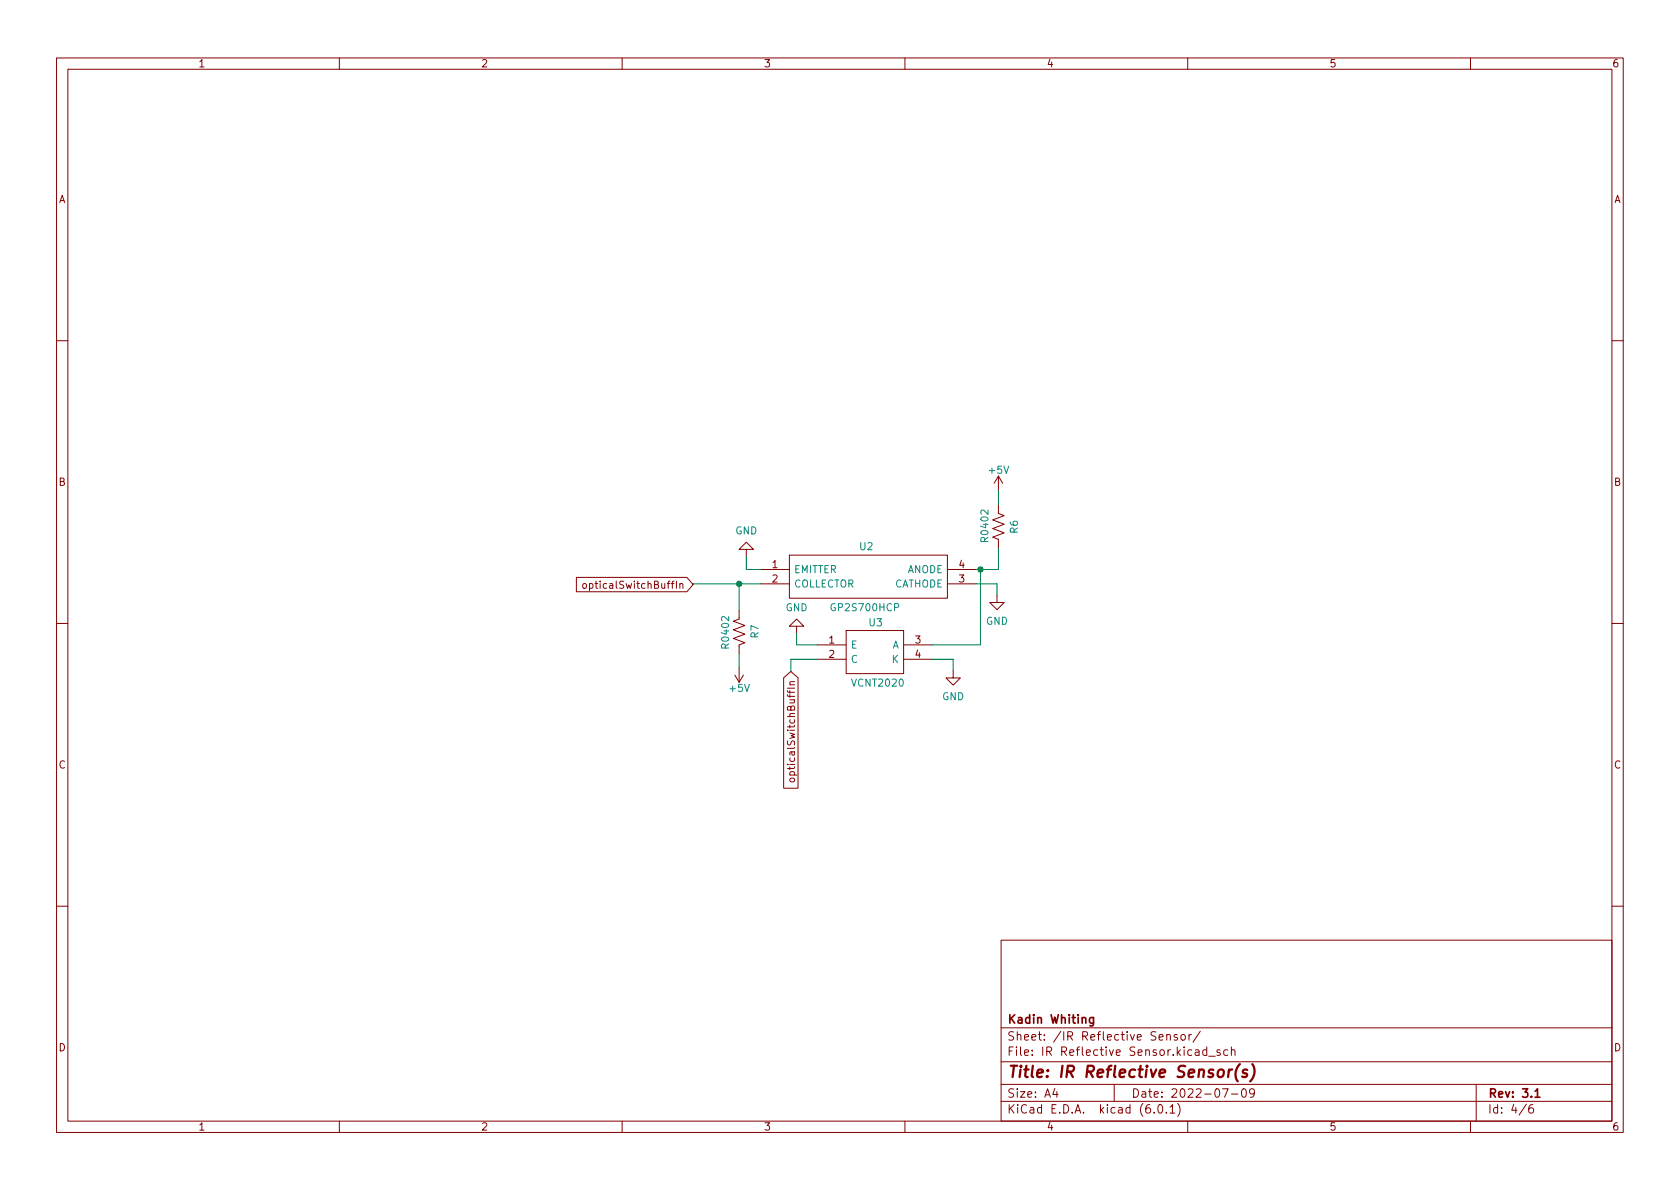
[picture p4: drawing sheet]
<svg xmlns="http://www.w3.org/2000/svg" width="297mm" height="210mm" viewBox="0 0 297 210" stroke-linecap="round" stroke-linejoin="round" font-family="sans-serif">
<g fill="none" stroke="#840000" stroke-width=".18">
<path d="M10 10.2h277v190.1h-277zM12 12.2h273v186.1h-273zM60 10.2v2M110 10.2v2M160 10.2v2M210 10.2v2M260 10.2v2M10 60.2h2M285 60.2h2M132 97.1h-1.3l1.3-1.2 1.2 1.2h-1.2v1.3M139.6 98.2h27.9v7.6h-27.9zM176.5 89.3v1.5l1 .4-2 .7 2 .8-2 .8 2 .7-2 .8 1 .4v1.5"/>
<path d="M176.5 84.2l-.7 1.3M176.5 84.2v2.5M176.5 84.2l.8 1.3M10 110.2h2M101.9 102.1h19.5l1.2 1.3-1.2 1.2h-19.5zM103.1 103.3l.2-.1 .3 .1 .1 .5-.1 .2h-.3l-.2-.1zM120.2 103.3l.2-.1 .3 .1v.7M120.2 103.2v.8M129.9 119.4l.8 1.2M130.7 107.9v1.6l-1 .3 2 .8-2 .8 2 .7-2 .8 2 .8-1 .3v1.6M130.7 118.1v2.5M131.4 119.4l-.7 1.2"/>
<path d="M134.5 100.7h5.1M134.5 103.2h5.1M138.6 119.9l1.2-1.2 1.3 1.2v19.5h-2.5zM140.8 110.7h1.3l-1.3-1.2-1.2 1.2h1.2v1.3M144.5 114h5.1M144.5 116.6h5.1M149.6 111.5h10.2v7.6h-10.2zM159.8 114h5M159.8 116.6h5M167.5 100.7h5.1M167.5 103.2h5.1M168.5 118.6v1.3h1.3l-1.3 1.3-1.2-1.3h1.2"/>
<path d="M176.3 105.3v1.2h1.2l-1.2 1.3-1.3-1.3h1.3M285 110.2h2M139.6 121.1h.9M139.8 137.7h.6l.1 .1-.1 .3-.1 .2-.5-.1-.2-.2zM140.5 120.5l-.8 .1-.1 .3 .2 .2M10 160.2h2M177 166.3h108v32h-108zM285 160.2h2M60 198.3v2M110 198.3v2M160 198.3v2M177 194.8h108"/>
<path d="M177 191.8h108M177 187.8h108M177 181.8h108M186.5 192.5l-.4 1h1M186.9 193v1M197 191.8v3M204.1 196.7v.1M204.9 195.4l.2-.1a.81 .81 0 0 1 .6 .7 .81 .81 0 0 1-.3 .8h-.2a.81 .81 0 0 1-.6-.6 .81 .81 0 0 1 .3-.8zM204.9 183.4l.7-.1v-.3l-.5-.1-.2 .2 .1 .8h.6M206.2 196.7v.1M206.3 183.1l.2-.2 .4 .1v.9M206.3 182.9v1"/>
<path d="M206.9 195.8l.4-.5v1.5M206.9 196.8h.8M208.1 183l-.3-.1-.2 .2v.3l.5 .1v.4h-.5M208.2 195.1a1.72 1.72 0 0 1 0 2.3M208.9 183.1l.2-.2 .4 .2 .1 .5-.2 .3h-.3l-.2-.1zM210 198.3v2M210.2 182.9v1M210.6 182.9l-.2 .1-.2 .2M212.2 182.4l-1.3 1.9M213.4 185.7l-.5-.1-.3 .3v.4l.2 .3h.6M213.4 185.1v1.5M213.7 186.8h1.2"/>
<path d="M215.7 185.7l-.3-.1-.3 .2 .1 .3 .5 .1v.4h-.6M216.1 192.5h1l-.6 1.5M217.1 185.7l-.5-.1-.2 .3v.4l.1 .3h.6M217.7 185.8l.2-.2 .4 .1 .1 .9M217.7 193.5h1.2M217.7 185.1v1.5M219.7 192.6l.2-.1a.81 .81 0 0 1 .5 .7 .81 .81 0 0 1-.3 .8h-.1a.81 .81 0 0 1-.6-.6 .81 .81 0 0 1 .3-.8zM221.8 193.2l-.3 .3-.4-.1-.2-.2 .2-.6 .4-.1 .2 .2a.99 .99 0 0 1-.3 1.3h-.3M260 198.3v2M261 191.8v6.5M269.9 195.3l-1.3 1.9M271 195.3a.6 .6 0 0 0-.7 .7v.5l.1 .3h.5l.2-.1 .1-.5-.2-.2-.4-.1-.3 .3"/>
</g>
<path d="M193.3 179.9v1.2l-.2 .3h-.4M193.3 180l-.4-.1-.3 .3v.4l.2 .3h.5M271.4 193l.4-.5v1.5M271.4 194h.9" fill="none" stroke="#840000" stroke-width=".3"/>
<path d="M217.3 189.1l-.2 1.4M217.9 189.1l-.4 .1-.2 .3M219.2 188.2a2.35 2.35 0 0 0-.4 3M220.5 189.2a.49 .49 0 0 0-.8 .3l.1 .2 .6 .2 .1 .2-.1 .3-.2 .1-.6-.1M221.4 188.2a2.32 2.32 0 0 1-.4 3" fill="none" stroke="#840000" stroke-width=".4"/>
<path d="M132 98.4v2.3h2.5M176.5 86.7v2.6M176.5 96.9v3.8h-3.9M130.7 103.2v4.7M130.7 115.6v2.5M134.5 103.2h-11.9v.2M140.8 112v2h3.7M144.5 116.6h-4.7v2.1M164.8 116.6h3.7v2M172.6 103.2h3.7v2.1M173.4 100.7v13.3h-8.6" fill="none" stroke="#008400" stroke-width=".18"/>
<g fill="#008400" stroke="#008400" stroke-width=".18">
<circle cx="130.7" cy="103.2" r=".46"/>
<circle cx="173.4" cy="100.7" r=".46"/>
</g>
<text font-size="2.8" fill="#840000" x="178" y="190.6">Title: IR Reflective Sensor(s)</text>
<g font-size="2.1" fill="#840000">
<text x="178" y="184">Sheet: /IR Reflective Sensor/</text>
<text x="178" y="181">Kadin Whiting</text>
<text x="178" y="186.7">File: IR Reflective Sensor.kicad_sch</text>
<text x="178" y="196.9">KiCad E.D.A. kicad (6.0.1)</text>
<text x="178" y="194.1">Size: A4</text>
<text x="200" y="194.1">Date: 2022-07-09</text>
<text x="263" y="194.1">Rev: 3.1</text>
<text x="263" y="196.9">Id: 4/6</text>
</g>
<g font-size="1.8" fill="#840000">
<text x="35" y="11.9">1</text>
<text x="85" y="11.9">2</text>
<text x="135" y="11.9">3</text>
<text x="185" y="11.9">4</text>
<text x="235" y="11.9">5</text>
<text x="285" y="11.9">6</text>
<text x="10.3" y="35.9">A</text>
<text x="285.3" y="35.9">A</text>
<text x="10.3" y="85.9">B</text>
<text x="285.3" y="85.9">B</text>
<text x="136.5" y="100.5">1</text>
<text x="169.6" y="100.5">4</text>
<text x="104.6" y="104.1">opticalSwitchBuffIn</text>
<text x="136.5" y="103">2</text>
<text x="169.6" y="103">3</text>
<text x="146.6" y="113.8">1</text>
<text x="161.8" y="113.8">3</text>
<text x="146.6" y="116.3">2</text>
<text x="161.8" y="116.3">4</text>
<text x="10.3" y="135.9">C</text>
<text x="140.6" y="136.7" transform="rotate(-90 140.6 136.7)">opticalSwitchBuffIn</text>
<text x="285.3" y="135.9">C</text>
<text x="10.3" y="185.9">D</text>
<text x="285.3" y="185.9">D</text>
<text x="35" y="199.9">1</text>
<text x="85" y="199.9">2</text>
<text x="135" y="199.9">3</text>
<text x="185" y="199.9">4</text>
<text x="235" y="199.9">5</text>
<text x="285" y="199.9">6</text>
</g>
<g font-size="1.8" fill="#008484">
<text x="174.9" y="83.8">+5V</text>
<text x="130" y="94.5">GND</text>
<text x="174.8" y="95.6" transform="rotate(-90 174.8 95.6)">R0402</text>
<text x="180" y="94.3" transform="rotate(-90 180 94.3)">R6</text>
<text x="140.3" y="101.3">EMITTER</text>
<text x="152" y="97.3">U2</text>
<text x="160.4" y="101.3">ANODE</text>
<text x="140.3" y="103.9">COLLECTOR</text>
<text x="158" y="103.9">CATHODE</text>
<text x="134.1" y="112.8" transform="rotate(-90 134.1 112.8)">R7</text>
<text x="138.9" y="108.1">GND</text>
<text x="147.2" y="108.1">GP2S700HCP</text>
<text x="153.7" y="110.7">U3</text>
<text x="174.3" y="110.5">GND</text>
<text x="128.9" y="114.4" transform="rotate(-90 128.9 114.4)">R0402</text>
<text x="150.4" y="114.7">E</text>
<text x="150.4" y="117.2">C</text>
<text x="157.7" y="114.7">A</text>
<text x="157.7" y="117.2">K</text>
<text x="129.1" y="122.3">+5V</text>
<text x="150.8" y="121.4">VCNT2020</text>
<text x="166.6" y="123.8">GND</text>
</g>
</svg>
